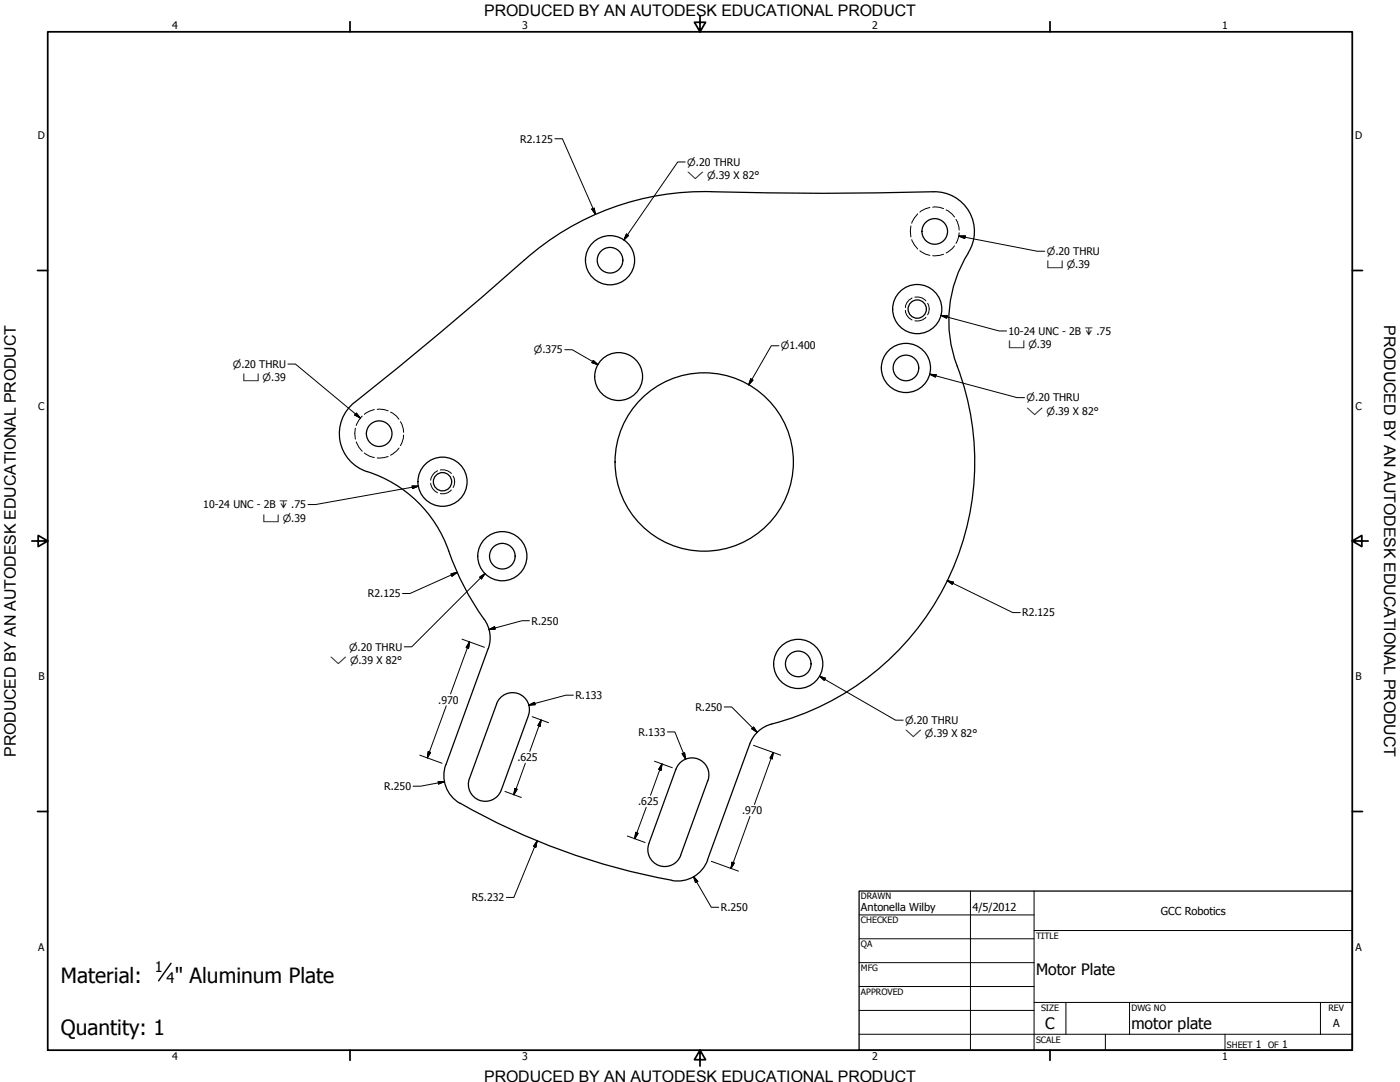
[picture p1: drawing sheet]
<svg xmlns="http://www.w3.org/2000/svg" width="559mm" height="432mm" viewBox="0 0 559 432" stroke-linecap="round" stroke-linejoin="round" font-family="sans-serif">
<!-- layer: Visible (ANSI) -->
<g fill="none" stroke="#000" stroke-width=".51">
<path d="M209.3 103.8a1998.2 1998.2 0 0 1-69.8 58.6 15.9 15.9 0 0 0 7 25.8M386.5 100.8a15.8 15.8 0 0 0-13.9-24.3 2159.4 2159.4 0 0 1-95.2 0 107.9 107.9 0 0 0-68.1 27.2M386.6 100.8a51.6 51.6 0 0 0-3.3 48.8 108.1 108.1 0 0 1-76.4 139.7 12.7 12.7 0 0 0-7.6 7.6l-16.9 46.3M146.6 188.2a50.8 50.8 0 0 1 32.5 31.7M179.1 219.9a108 108 0 0 0 14.1 27.2M193.3 247.1a12.7 12.7 0 0 1 1.6 11.8M194.8 258.9l-16.8 46.3M198.2 280.9l-10.8 29.8a6.8 6.8 0 0 0 4 8.7 6.8 6.8 0 0 0 8.7-4.1l10.8-29.8a6.8 6.8 0 0 0-4-8.7 6.8 6.8 0 0 0-8.7 4.1M177.9 305.2a12.7 12.7 0 0 0 5.7 15.4M282.5 311.5l-10.8 29.9M282.5 311.5a6.8 6.8 0 0 0-4-8.6 6.8 6.8 0 0 0-8.7 4l-10.8 29.8a6.8 6.8 0 0 0 4 8.7 6.8 6.8 0 0 0 8.7-4M183.6 320.5a265.8 265.8 0 0 0 84.6 30.8"/>
<path d="M282.4 343.2a12.7 12.7 0 0 1-14.2 8.2"/>
<circle cx="373.1" cy="92.4" r="5.1"/>
<circle cx="243.5" cy="103.9" r="5.1"/>
<circle cx="243.5" cy="103.9" r="9.8"/>
<circle cx="366.1" cy="123.3" r="3.7"/>
<circle cx="366.1" cy="123.3" r="9.8"/>
<circle cx="246.9" cy="150.3" r="9.6"/>
<circle cx="361.6" cy="146.8" r="5.1"/>
<circle cx="361.6" cy="146.8" r="9.8"/>
<circle cx="151.4" cy="173.1" r="5.1"/>
<circle cx="176.6" cy="192.2" r="3.7"/>
<circle cx="176.6" cy="192.2" r="9.8"/>
<circle cx="281.1" cy="184.4" r="35.6"/>
<circle cx="200.5" cy="222" r="5.1"/>
<circle cx="200.5" cy="222" r="9.8"/>
<circle cx="318.6" cy="265" r="5.1"/>
<circle cx="318.6" cy="265" r="9.8"/>
</g>
<!-- layer: Hidden Narrow (ANSI) -->
<path d="M364 118.9a4.5 4.5 0 0 0-2.6 3.8M365.2 118.6a4.5 4.5 0 0 1 4.4 1.5M361.4 123.9a4.5 4.5 0 0 0 2.6 3.8M369.6 126.6a4.6 4.6 0 0 1-4.4 1.4M370.3 121a4.4 4.4 0 0 1 0 4.6M171.9 192.8a4.7 4.7 0 0 0 2.7 3.9M174.6 187.9a4.7 4.7 0 0 0-2.7 3.7M175.8 187.6a4.6 4.6 0 0 1 4.3 1.4M180.1 195.5a4.4 4.4 0 0 1-4.3 1.5M180.8 190a4.4 4.4 0 0 1 0 4.6" fill="none" stroke="#000" stroke-width=".4"/>
<!-- layer: Hidden (ANSI) -->
<g fill="none" stroke="#000" stroke-width=".4">
<path d="M363.6 90.2l-.3 2.1 .3 2.3M363.9 95.6l1.1 2.2 1.3 1.6M366.3 85.3l-1.3 1.6-1.1 2.2M371.2 82.8l-1.8 .5-2.2 1.3M372.3 82.7h2.7l1.6 .5M377.6 83.8l2.4 1.7 1 1.1M381 98.1l-1 1.2-2.4 1.7M381.6 87.6l1.1 2.8 .1 1.4M382.8 92.9l-.1 1.3-1.1 3M367.2 100.1l2.2 1.3 1.8 .5M376.6 101.5l-1.6 .4-2.7 .1M141.9 170.9l-.3 2.1 .3 2.3"/>
<path d="M142.2 176.3l1.1 2.2 1.3 1.6M144.6 166.1l-1.3 1.5-1.1 2.2M149.4 163.4l-1.8 .6-2.2 1.4M150.6 163.4h2.7l1.6 .6M155.9 164.5l2.4 1.6 1 1.2M159.3 178.8l-1 1.2-2.4 1.7M159.8 168.3l1.2 2.8 .1 1.4M161.1 173.6l-.1 1.3-1.2 3M145.4 180.8l2.2 1.3 1.8 .5M154.9 182.2l-1.6 .4-2.7 .2"/>
</g>
<!-- layer: Border (ANSI) -->
<g fill="none" stroke="#000" stroke-width=".7">
<path d="M19 12.7h520.8v406.4h-520.8zM139.7 8.6v4.1M279.4 6.3v6.4l-2.2-3.8h4.4l-2.2 3.8M419.1 8.6v4.1M15 107.9h4M539.8 107.9h4M12.7 215.9h6.3l-3.8-2.2v4.4l3.8-2.2M539.8 215.9l3.8 2.2v-4.4l-3.8 2.2h6.3M15 323.8h4M539.8 323.8h4M139.7 419.1v4.1M279.4 419.1l2.2 3.8h-4.4l2.2-3.8v6.3"/>
<path d="M419.1 419.1v4.1"/>
</g>
<!-- layer: Title (ANSI) -->
<g fill="none" stroke="#000" stroke-width=".4">
<path d="M387.3 355.6v63.5M412.7 355.6v63.5M342.9 365.1h69.8M342.9 374.6h69.8M412.7 371.3h127.1M342.9 384.2h69.8M342.9 393.7h69.8M342.9 412.7h196.9M342.9 403.2h69.8M412.7 400h127.1M425.4 400v12.7M441.2 412.7v6.4"/>
<path d="M450.8 400v12.7M488.9 412.7v6.4M527 400v12.7"/>
</g>
<path d="M342.9 355.6h196.9v63.5h-196.9z" fill="none" stroke="#000" stroke-width=".51"/>
<!-- layer: Dimension (ANSI) -->
<g fill="none" stroke="#000" stroke-width=".4">
<path d="M221.5 55.4h3l13.2 30.1M236.2 83.4l1-.3 .5 2.4zM225.4 139.6h3l10.3 5.9M310.9 138h-3.1l-9 15.6M236.8 143.8l1.9 1.7-2.4-.8zM299.7 151.2l.8 .5-1.7 1.9zM180 229l2.5-.6-2.1 1.5zM182.5 228.4l-18.9 8.5h-2.9M378.1 231.7l2.5 .6-.5 .9zM378.1 231.7l26.1 12.8h3M184.4 255.1l9 3.2M187.4 256.2l-.4 2.5-.9-.3z"/>
<path d="M187.4 256.2l-7.6 20.7M195.1 251.3l2.3-1.2 .3 1zM211.3 247.7h-3l-13.2 3.6M228.9 277.4h-3l-14.8 4M170.9 300l1 .3-1.3 2.2zM178.1 281.7l-7.5 20.8M211.1 281.4l2.3-1.1 .2 .9zM212.4 286l6.5 2.4M216 287.3l-.4 2.5-.9-.3zM216 287.3l-4.5 12.5M266.4 292.1h3l4.3 10.9M289.1 282.1h2.9l10.2 10.1"/>
<path d="M300.7 297.4l10.9 4M300.8 290.1l1.4 2.1-2.1-1.4zM167.6 301.4l8.9 3.2M174.9 311.9h2.5l-2.3 1zM177.4 311.9l-9.6 1.9h-3M201.5 315.8l6.6 2.5M205.5 314.6l.9 .4-1.3 2.2zM209.7 304.6l-4.6 12.6M261.2 303.8l7.2 2.6M264.2 304.9l-.4 2.5-.9-.4zM264.2 304.9l-4.5 12.5M272.3 300.8l.9-.4 .5 2.6z"/>
<path d="M308.6 300.3l-.4 2.5-.9-.3zM308.6 300.3l-7.5 20.8M214.4 335.6l-.5 2.5-.9-.4zM214.4 335.6l-9.3 22.5h-3M250.4 333.6l7.1 2.6M253.7 332.2l1 .3-1.3 2.2zM257.9 322.2l-4.5 12.5M299.3 325.8l-7.5 20.8M276.8 349.8l1.7 1.9-.9 .5zM276.8 349.8l7.1 12.3h3M283.9 343.7l10.9 4M292.2 344.1l.9 .3-1.3 2.2z"/>
</g>
<g fill="#000" stroke="#000" stroke-width=".4">
<path d="M236.2 83.4l1.5 2.1zM236.2 83.4l1-.3 .5 2.4zM236.3 144.7l2.4 .8zM236.8 143.8l1.9 1.7-2.4-.8zM299.7 151.2l-.9 2.4zM299.7 151.2l.8 .5-1.7 1.9zM180.4 229.9l2.1-1.5zM180 229l2.5-.6-2.1 1.5zM378.1 231.7l2.5 .6zM378.1 231.7l2.5 .6-.5 .9zM187.4 256.2l-.4 2.5zM187.4 256.2l-.4 2.5-.9-.3z"/>
<path d="M195.1 251.3l2.3-1.2zM195.1 251.3l2.3-1.2 .3 1zM170.9 300l-.3 2.5zM170.9 300l1 .3-1.3 2.2zM211.1 281.4l2.3-1.1zM211.1 281.4l2.3-1.1 .2 .9zM216 287.3l-.4 2.5zM216 287.3l-.4 2.5-.9-.3zM300.1 290.8l2.1 1.4zM300.8 290.1l1.4 2.1-2.1-1.4zM175.1 312.9l2.3-1zM174.9 311.9h2.5l-2.3 1z"/>
<path d="M205.5 314.6l-.4 2.6zM205.5 314.6l.9 .4-1.3 2.2zM264.2 304.9l-.4 2.5zM264.2 304.9l-.4 2.5-.9-.4zM272.3 300.8l1.4 2.2zM272.3 300.8l.9-.4 .5 2.6zM308.6 300.3l-.4 2.5zM308.6 300.3l-.4 2.5-.9-.3zM214.4 335.6l-.5 2.5zM214.4 335.6l-.5 2.5-.9-.4zM253.7 332.2l-.3 2.5zM253.7 332.2l1 .3-1.3 2.2z"/>
<path d="M276.8 349.8l1.7 1.9zM276.8 349.8l1.7 1.9-.9 .5zM292.2 344.1l-.4 2.5zM292.2 344.1l.9 .3-1.3 2.2z"/>
</g>
<!-- layer: Symbol (ANSI) -->
<g fill="none" stroke="#000" stroke-width=".4">
<path d="M273.5 64.6h-3l-21.5 31.2M250.1 93.4l.8 .6-1.9 1.8zM382.7 94.2h2.6l-.2 1zM382.7 94.2l31.3 6.1h3M375.5 125.9l2.6 .1-.3 1zM375.5 125.9l23.3 6.2h3M114.9 145.3h3l25.9 21.5M371.1 149.4l2.5 .1-.2 1zM371.1 149.4l34.9 9.3h2.9M142.2 164.8l1.6 2-2.2-1.2zM164.5 193.9l2.5 .1-2.3 .9zM167 194l-41.1 7.4h-3"/>
<path d="M191.5 230.3l2-1.4-1.3 2.1zM193.5 228.9l-29.2 29.2h-2.9M327.1 269.9l2.4 .8-.5 .8zM327.1 269.9l30.3 17.5h3.1"/>
</g>
<g fill="#000" stroke="#000" stroke-width=".4">
<path d="M250.1 93.4l-1.1 2.4zM250.1 93.4l.8 .6-1.9 1.8zM382.7 94.2h2.6zM382.7 94.2h2.6l-.2 1zM375.5 125.9l2.6 .1zM375.5 125.9l2.6 .1-.3 1zM371.1 149.4l2.5 .1zM371.1 149.4l2.5 .1-.2 1zM141.6 165.6l2.2 1.2zM142.2 164.8l1.6 2-2.2-1.2zM164.7 194.9l2.3-.9zM164.5 193.9l2.5 .1-2.3 .9z"/>
<path d="M193.5 228.9l-1.3 2.1zM191.5 230.3l2-1.4-1.3 2.1zM327.1 269.9l2.4 .8zM327.1 269.9l2.4 .8-.5 .8z"/>
</g>
<path d="M68.3 384.4l-5 7" fill="none" stroke="#000" stroke-width=".57"/>
<g font-size="8.4">
<text x="24.3" y="392.2">Material:</text>
<text x="69.7" y="392.2">&quot; Aluminum Plate</text>
<text x="24.3" y="412.9">Quantity: 1</text>
</g>
<g font-size="6.4">
<text x="552.4" y="129.8" transform="rotate(90 552.4 129.8)">PRODUCED BY AN AUTODESK EDUCATIONAL PRODUCT</text>
<text x="6.3" y="302" transform="rotate(-90 6.3 302)">PRODUCED BY AN AUTODESK EDUCATIONAL PRODUCT</text>
</g>
<g font-size="6.3">
<text x="193.3" y="6.3">PRODUCED BY AN AUTODESK EDUCATIONAL PRODUCT</text>
<text x="413.5" y="389.1">Motor Plate</text>
<text x="417.2" y="410.6">C</text>
<text x="451.6" y="410.7">motor plate</text>
<text x="193.3" y="431.8">PRODUCED BY AN AUTODESK EDUCATIONAL PRODUCT</text>
</g>
<g font-size="5.8">
<text x="61.8" y="387.9">1</text>
<text x="66.5" y="392.2">4</text>
</g>
<g font-size="4.4">
<text x="343.7" y="363.5">Antonella Wilby</text>
<text x="388.1" y="363.7">4/5/2012</text>
<text x="463.4" y="365.1">GCC Robotics</text>
<text x="532.1" y="409.9">A</text>
</g>
<g font-size="4.2">
<text x="68.7" y="11.7">4</text>
<text x="208.4" y="11.7">3</text>
<text x="348.1" y="11.7">2</text>
<text x="487.8" y="11.7">1</text>
<text x="15.1" y="55.5">D</text>
<text x="207.6" y="56.9">R2.125</text>
<text x="540.9" y="55.5">D</text>
<text x="402.5" y="133.6">10-24 UNC - 2B ↧ .75</text>
<text x="15.2" y="163.4">C</text>
<text x="541" y="163.4">C</text>
<text x="81.2" y="202.9">10-24 UNC - 2B ↧ .75</text>
<text x="146.9" y="238.4">R2.125</text>
<text x="408" y="246">R2.125</text>
<text x="212.2" y="249.2">R.250</text>
<text x="15.3" y="271.4">B</text>
<text x="541.1" y="271.4">B</text>
<text x="174.9" y="280.9">.970</text>
<text x="229.7" y="279">R.133</text>
<text x="277.6" y="283.7">R.250</text>
<text x="254.9" y="293.6">R.133</text>
<text x="206.5" y="303.8">.625</text>
<text x="153.4" y="315.3">R.250</text>
<text x="254.7" y="321.3">.625</text>
<text x="296.2" y="325">.970</text>
<text x="188.3" y="359.7">R5.232</text>
<text x="287.7" y="363.6">R.250</text>
<text x="15.2" y="379.3">A</text>
<text x="541" y="379.3">A</text>
<text x="501.3" y="418.3">1</text>
<text x="511.8" y="418.3">1</text>
<text x="68.7" y="423.2">4</text>
<text x="208.4" y="423.2">3</text>
<text x="348.1" y="423.2">2</text>
<text x="487.8" y="423.2">1</text>
</g>
<g font-size="4">
<text x="274.3" y="66.2">⌀.20 THRU</text>
<text x="274.3" y="71.5">⌵ ⌀.39 X 82°</text>
<text x="417.8" y="101.8">⌀.20 THRU</text>
<text x="417.8" y="107.1">⌴ ⌀.39</text>
<text x="213" y="141">⌀.375</text>
<text x="311.7" y="139.4">⌀1.400</text>
<text x="402.5" y="138.9">⌴ ⌀.39</text>
<text x="92.9" y="146.8">⌀.20 THRU</text>
<text x="96.9" y="152.1">⌴ ⌀.39</text>
<text x="409.8" y="160.2">⌀.20 THRU</text>
<text x="409.8" y="165.5">⌵ ⌀.39 X 82°</text>
<text x="105" y="208.2">⌴ ⌀.39</text>
<text x="139.3" y="259.7">⌀.20 THRU</text>
<text x="131.8" y="265">⌵ ⌀.39 X 82°</text>
<text x="361.3" y="288.9">⌀.20 THRU</text>
<text x="361.3" y="294.3">⌵ ⌀.39 X 82°</text>
</g>
<g font-size="3.5">
<text x="343.7" y="358.9">DRAWN</text>
<text x="343.7" y="368.5">CHECKED</text>
<text x="413.5" y="374.6">TITLE</text>
<text x="343.7" y="378">QA</text>
<text x="343.7" y="387.5">MFG</text>
<text x="343.7" y="397.1">APPROVED</text>
<text x="415.5" y="403.4">SIZE</text>
<text x="451.6" y="403.4">DWG NO</text>
<text x="530.3" y="403.4">REV</text>
<text x="413.5" y="416.1">SCALE</text>
<text x="489.7" y="418.3">SHEET</text>
<text x="506.2" y="418.3">OF</text>
</g>
</svg>
